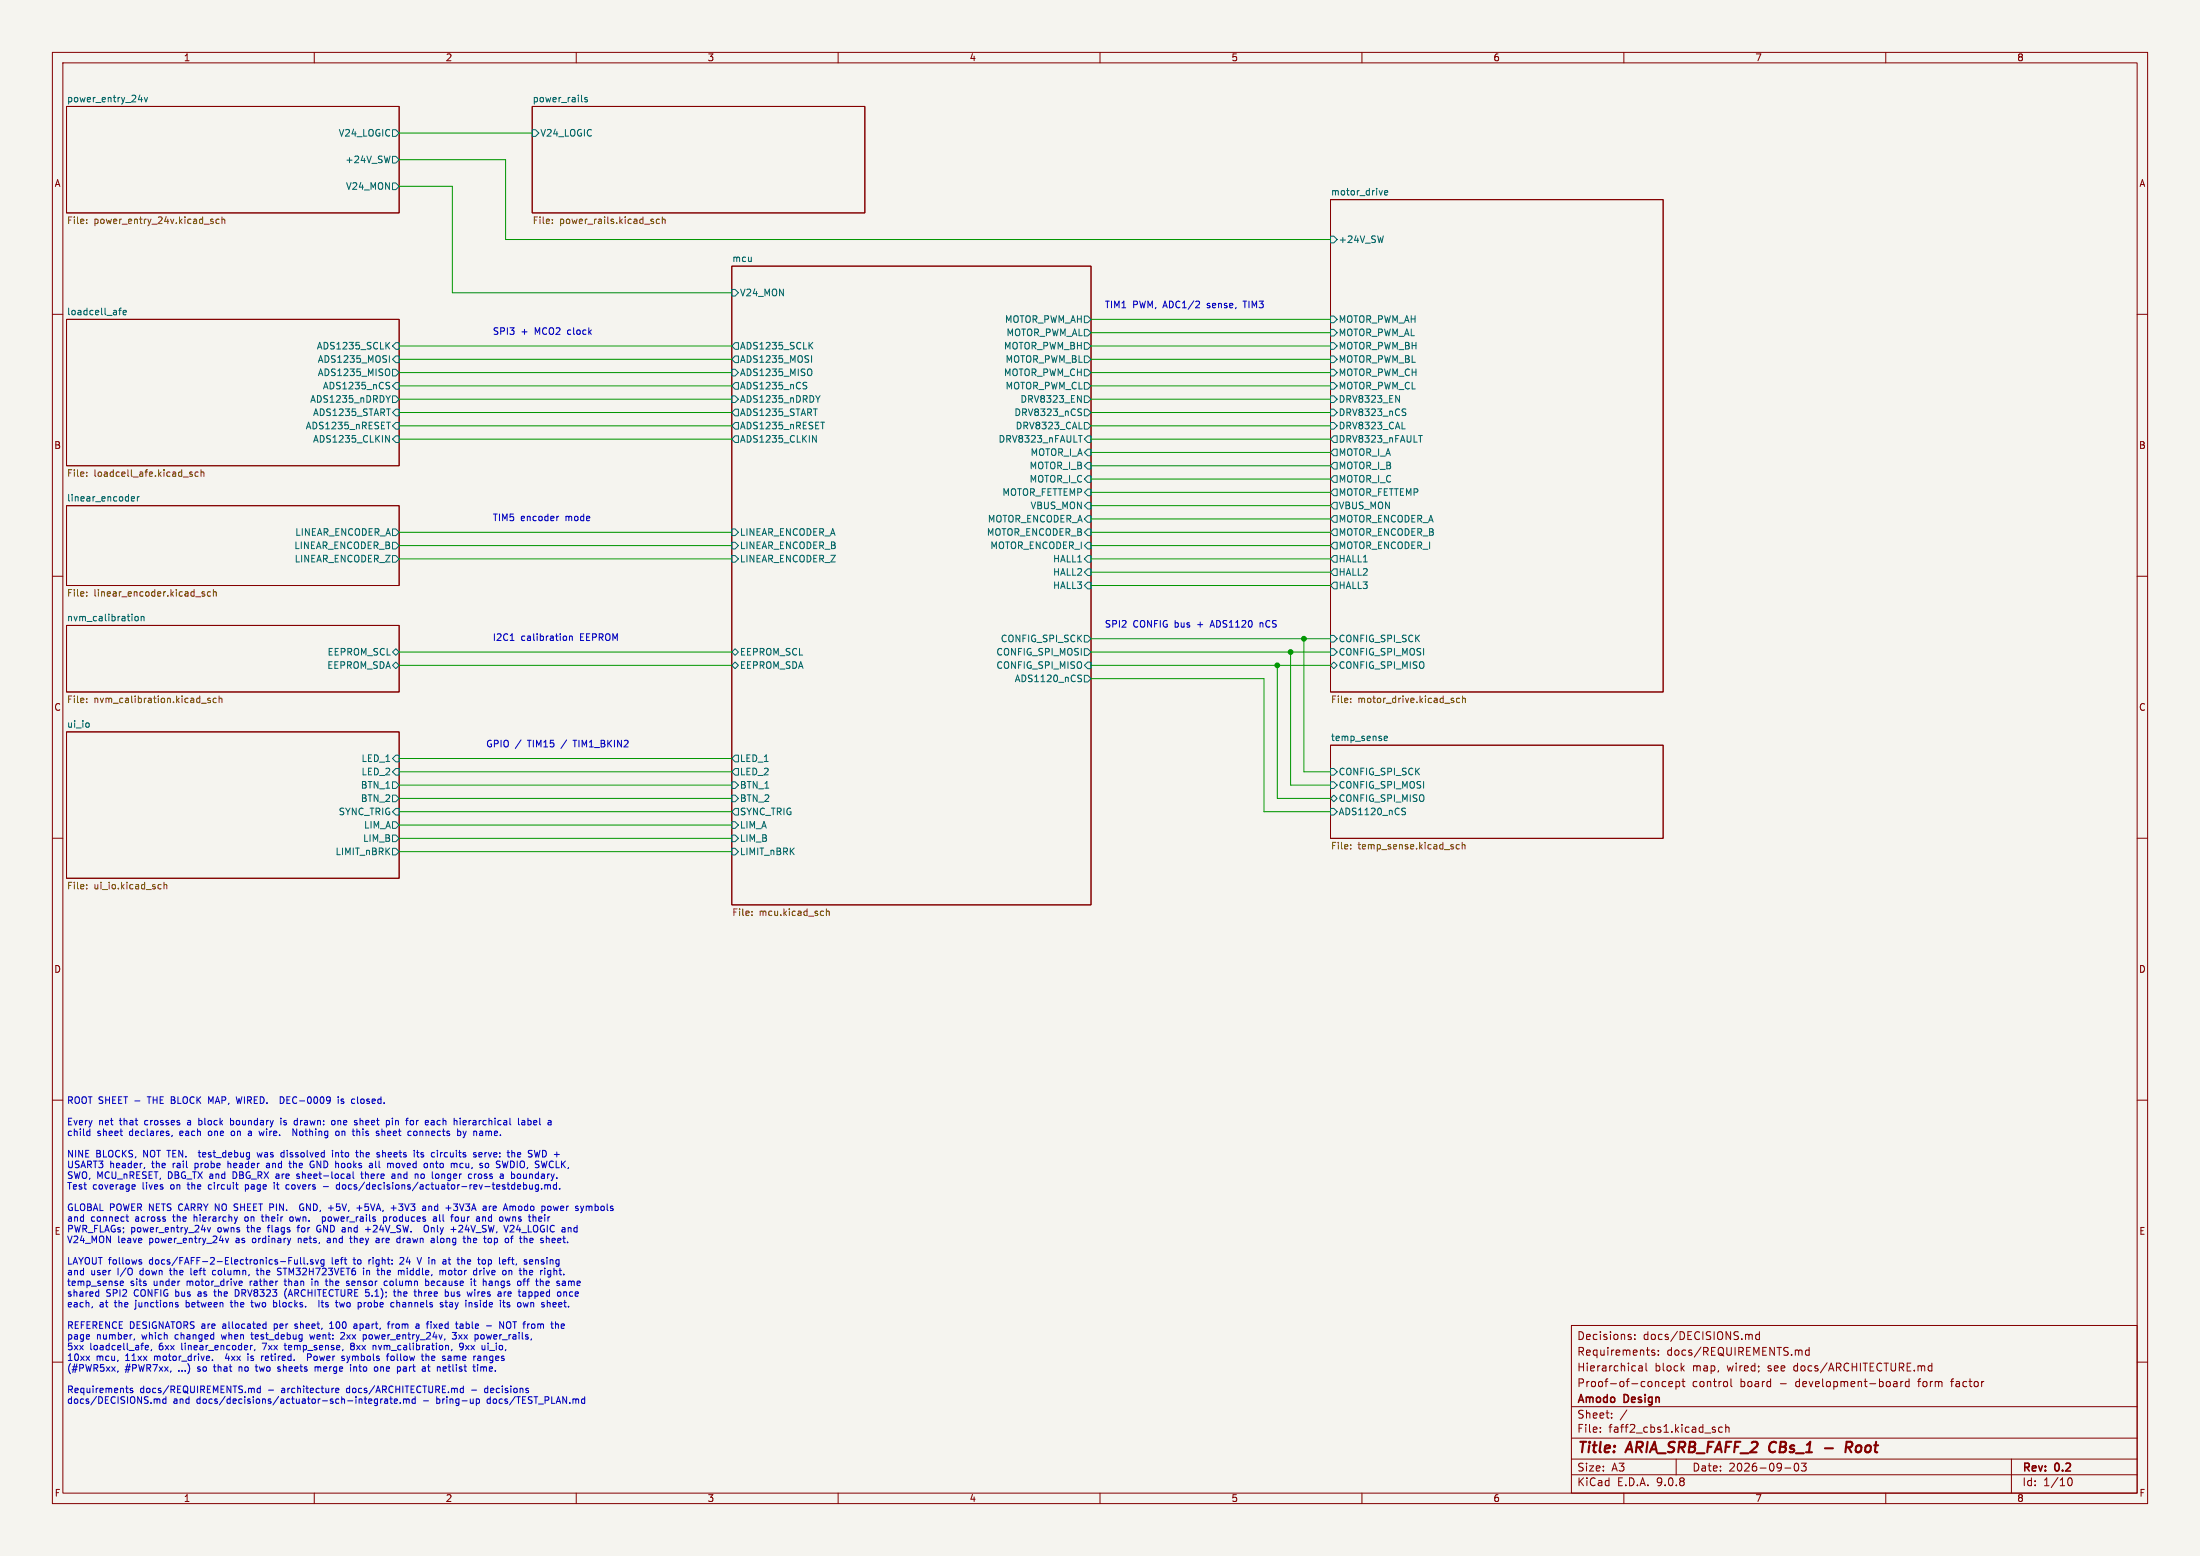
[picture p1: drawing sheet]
(kicad_sch
 (version 20250114)
 (generator "eeschema")
 (generator_version "9.0")
 (paper "A3")
 (title_block
  (title "ARIA_SRB_FAFF_2 CBs_1 - Root")
  (date "2026-09-03")
  (rev "0.2")
  (company "Amodo Design")
  (comment 1 "Proof-of-concept control board - development-board form factor")
  (comment 2 "Hierarchical block map, wired; see docs/ARCHITECTURE.md")
  (comment 3 "Requirements: docs/REQUIREMENTS.md")
  (comment 4 "Decisions: docs/DECISIONS.md"))
 (lib_symbols)
 (text "ROOT SHEET - THE BLOCK MAP, WIRED.  DEC-0009 is closed.\n\nEvery net that crosses a block boundary is drawn: one sheet pin for each hierarchical label a\nchild sheet declares, each one on a wire.  Nothing on this sheet connects by name.\n\nNINE BLOCKS, NOT TEN.  test_debug was dissolved into the sheets its circuits serve: the SWD +\nUSART3 header, the rail probe header and the GND hooks all moved onto mcu, so SWDIO, SWCLK,\nSWO, MCU_nRESET, DBG_TX and DBG_RX are sheet-local there and no longer cross a boundary.\nTest coverage lives on the circuit page it covers - docs/decisions/actuator-rev-testdebug.md.\n\nGLOBAL POWER NETS CARRY NO SHEET PIN.  GND, +5V, +5VA, +3V3 and +3V3A are Amodo power symbols\nand connect across the hierarchy on their own.  power_rails produces all four and owns their\nPWR_FLAGs; power_entry_24v owns the flags for GND and +24V_SW.  Only +24V_SW, V24_LOGIC and\nV24_MON leave power_entry_24v as ordinary nets, and they are drawn along the top of the sheet.\n\nLAYOUT follows docs/FAFF-2-Electronics-Full.svg left to right: 24 V in at the top left, sensing\nand user I/O down the left column, the STM32H723VET6 in the middle, motor drive on the right.\ntemp_sense sits under motor_drive rather than in the sensor column because it hangs off the same\nshared SPI2 CONFIG bus as the DRV8323 (ARCHITECTURE 5.1); the three bus wires are tapped once\neach, at the junctions between the two blocks.  Its two probe channels stay inside its own sheet.\n\nREFERENCE DESIGNATORS are allocated per sheet, 100 apart, from a fixed table - NOT from the\npage number, which changed when test_debug went: 2xx power_entry_24v, 3xx power_rails,\n5xx loadcell_afe, 6xx linear_encoder, 7xx temp_sense, 8xx nvm_calibration, 9xx ui_io,\n10xx mcu, 11xx motor_drive.  4xx is retired.  Power symbols follow the same ranges\n(#PWR5xx, #PWR7xx, ...) so that no two sheets merge into one part at netlist time.\n\nRequirements docs/REQUIREMENTS.md - architecture docs/ARCHITECTURE.md - decisions\ndocs/DECISIONS.md and docs/decisions/actuator-sch-integrate.md - bring-up docs/TEST_PLAN.md"
  (exclude_from_sim no)
  (at 12.7 209.55 0)
  (effects (font (size 1.27 1.27)) (justify left top)))
 (text "GPIO / TIM15 / TIM1_BKIN2"
  (exclude_from_sim no)
  (at 92.71 142.24 0)
  (effects (font (size 1.27 1.27)) (justify left)))
 (text "SPI3 + MCO2 clock"
  (exclude_from_sim no)
  (at 93.98 63.5 0)
  (effects (font (size 1.27 1.27)) (justify left)))
 (text "TIM5 encoder mode"
  (exclude_from_sim no)
  (at 93.98 99.06 0)
  (effects (font (size 1.27 1.27)) (justify left)))
 (text "SPI2 CONFIG bus + ADS1120 nCS"
  (exclude_from_sim no)
  (at 210.82 119.38 0)
  (effects (font (size 1.27 1.27)) (justify left)))
 (text "TIM1 PWM, ADC1/2 sense, TIM3"
  (exclude_from_sim no)
  (at 210.82 58.42 0)
  (effects (font (size 1.27 1.27)) (justify left)))
 (text "I2C1 calibration EEPROM"
  (exclude_from_sim no)
  (at 93.98 121.92 0)
  (effects (font (size 1.27 1.27)) (justify left)))
 (junction
  (at 248.92 121.92)
  (diameter 0)
  (color 0 0 0 0))
 (junction
  (at 243.84 127)
  (diameter 0)
  (color 0 0 0 0))
 (junction
  (at 246.38 124.46)
  (diameter 0)
  (color 0 0 0 0))
 (wire
  (pts (xy 76.2 101.6) (xy 139.7 101.6))
  (stroke (width 0) (type default)))
 (wire
  (pts (xy 76.2 154.94) (xy 139.7 154.94))
  (stroke (width 0) (type default)))
 (wire
  (pts (xy 208.28 93.98) (xy 254 93.98))
  (stroke (width 0) (type default)))
 (wire
  (pts (xy 76.2 66.04) (xy 139.7 66.04))
  (stroke (width 0) (type default)))
 (wire
  (pts (xy 76.2 83.82) (xy 139.7 83.82))
  (stroke (width 0) (type default)))
 (wire
  (pts (xy 241.3 154.94) (xy 254 154.94))
  (stroke (width 0) (type default)))
 (wire
  (pts (xy 208.28 104.14) (xy 254 104.14))
  (stroke (width 0) (type default)))
 (wire
  (pts (xy 208.28 109.22) (xy 254 109.22))
  (stroke (width 0) (type default)))
 (wire
  (pts (xy 208.28 68.58) (xy 254 68.58))
  (stroke (width 0) (type default)))
 (wire
  (pts (xy 76.2 152.4) (xy 139.7 152.4))
  (stroke (width 0) (type default)))
 (wire
  (pts (xy 96.52 30.48) (xy 96.52 45.72))
  (stroke (width 0) (type default)))
 (wire
  (pts (xy 246.38 124.46) (xy 246.38 149.86))
  (stroke (width 0) (type default)))
 (wire
  (pts (xy 208.28 111.76) (xy 254 111.76))
  (stroke (width 0) (type default)))
 (wire
  (pts (xy 86.36 35.56) (xy 86.36 55.88))
  (stroke (width 0) (type default)))
 (wire
  (pts (xy 76.2 157.48) (xy 139.7 157.48))
  (stroke (width 0) (type default)))
 (wire
  (pts (xy 248.92 147.32) (xy 254 147.32))
  (stroke (width 0) (type default)))
 (wire
  (pts (xy 208.28 121.92) (xy 248.92 121.92))
  (stroke (width 0) (type default)))
 (wire
  (pts (xy 208.28 81.28) (xy 254 81.28))
  (stroke (width 0) (type default)))
 (wire
  (pts (xy 248.92 121.92) (xy 248.92 147.32))
  (stroke (width 0) (type default)))
 (wire
  (pts (xy 208.28 101.6) (xy 254 101.6))
  (stroke (width 0) (type default)))
 (wire
  (pts (xy 76.2 127) (xy 139.7 127))
  (stroke (width 0) (type default)))
 (wire
  (pts (xy 208.28 99.06) (xy 254 99.06))
  (stroke (width 0) (type default)))
 (wire
  (pts (xy 208.28 66.04) (xy 254 66.04))
  (stroke (width 0) (type default)))
 (wire
  (pts (xy 208.28 71.12) (xy 254 71.12))
  (stroke (width 0) (type default)))
 (wire
  (pts (xy 76.2 73.66) (xy 139.7 73.66))
  (stroke (width 0) (type default)))
 (wire
  (pts (xy 76.2 124.46) (xy 139.7 124.46))
  (stroke (width 0) (type default)))
 (wire
  (pts (xy 76.2 147.32) (xy 139.7 147.32))
  (stroke (width 0) (type default)))
 (wire
  (pts (xy 208.28 83.82) (xy 254 83.82))
  (stroke (width 0) (type default)))
 (wire
  (pts (xy 208.28 106.68) (xy 254 106.68))
  (stroke (width 0) (type default)))
 (wire
  (pts (xy 86.36 55.88) (xy 139.7 55.88))
  (stroke (width 0) (type default)))
 (wire
  (pts (xy 76.2 106.68) (xy 139.7 106.68))
  (stroke (width 0) (type default)))
 (wire
  (pts (xy 246.38 149.86) (xy 254 149.86))
  (stroke (width 0) (type default)))
 (wire
  (pts (xy 76.2 104.14) (xy 139.7 104.14))
  (stroke (width 0) (type default)))
 (wire
  (pts (xy 76.2 144.78) (xy 139.7 144.78))
  (stroke (width 0) (type default)))
 (wire
  (pts (xy 208.28 60.96) (xy 254 60.96))
  (stroke (width 0) (type default)))
 (wire
  (pts (xy 208.28 63.5) (xy 254 63.5))
  (stroke (width 0) (type default)))
 (wire
  (pts (xy 208.28 86.36) (xy 254 86.36))
  (stroke (width 0) (type default)))
 (wire
  (pts (xy 76.2 81.28) (xy 139.7 81.28))
  (stroke (width 0) (type default)))
 (wire
  (pts (xy 243.84 127) (xy 254 127))
  (stroke (width 0) (type default)))
 (wire
  (pts (xy 208.28 88.9) (xy 254 88.9))
  (stroke (width 0) (type default)))
 (wire
  (pts (xy 208.28 127) (xy 243.84 127))
  (stroke (width 0) (type default)))
 (wire
  (pts (xy 208.28 129.54) (xy 241.3 129.54))
  (stroke (width 0) (type default)))
 (wire
  (pts (xy 76.2 76.2) (xy 139.7 76.2))
  (stroke (width 0) (type default)))
 (wire
  (pts (xy 76.2 25.4) (xy 101.6 25.4))
  (stroke (width 0) (type default)))
 (wire
  (pts (xy 76.2 30.48) (xy 96.52 30.48))
  (stroke (width 0) (type default)))
 (wire
  (pts (xy 96.52 45.72) (xy 254 45.72))
  (stroke (width 0) (type default)))
 (wire
  (pts (xy 76.2 35.56) (xy 86.36 35.56))
  (stroke (width 0) (type default)))
 (wire
  (pts (xy 76.2 71.12) (xy 139.7 71.12))
  (stroke (width 0) (type default)))
 (wire
  (pts (xy 76.2 162.56) (xy 139.7 162.56))
  (stroke (width 0) (type default)))
 (wire
  (pts (xy 208.28 96.52) (xy 254 96.52))
  (stroke (width 0) (type default)))
 (wire
  (pts (xy 248.92 121.92) (xy 254 121.92))
  (stroke (width 0) (type default)))
 (wire
  (pts (xy 76.2 68.58) (xy 139.7 68.58))
  (stroke (width 0) (type default)))
 (wire
  (pts (xy 208.28 91.44) (xy 254 91.44))
  (stroke (width 0) (type default)))
 (wire
  (pts (xy 76.2 78.74) (xy 139.7 78.74))
  (stroke (width 0) (type default)))
 (wire
  (pts (xy 76.2 149.86) (xy 139.7 149.86))
  (stroke (width 0) (type default)))
 (wire
  (pts (xy 208.28 76.2) (xy 254 76.2))
  (stroke (width 0) (type default)))
 (wire
  (pts (xy 76.2 160.02) (xy 139.7 160.02))
  (stroke (width 0) (type default)))
 (wire
  (pts (xy 208.28 78.74) (xy 254 78.74))
  (stroke (width 0) (type default)))
 (wire
  (pts (xy 246.38 124.46) (xy 254 124.46))
  (stroke (width 0) (type default)))
 (wire
  (pts (xy 208.28 73.66) (xy 254 73.66))
  (stroke (width 0) (type default)))
 (wire
  (pts (xy 243.84 152.4) (xy 254 152.4))
  (stroke (width 0) (type default)))
 (wire
  (pts (xy 241.3 129.54) (xy 241.3 154.94))
  (stroke (width 0) (type default)))
 (wire
  (pts (xy 208.28 124.46) (xy 246.38 124.46))
  (stroke (width 0) (type default)))
 (wire
  (pts (xy 243.84 127) (xy 243.84 152.4))
  (stroke (width 0) (type default)))
 (sheet
  (at 139.7 50.8)
  (size 68.58 121.92)
  (exclude_from_sim no)
  (in_bom yes)
  (on_board yes)
  (dnp no)
  (fields_autoplaced yes)
  (stroke (width 0.1524) (type solid))
  (fill (color 0 0 0 0.0000))
  (property "Sheetname" "mcu" (at 139.7 50.0882 0) (effects (font (size 1.27 1.27)) (justify left bottom)))
  (property "Sheetfile" "mcu.kicad_sch" (at 139.7 173.432 0) (effects (font (size 1.27 1.27)) (justify left top)))
  (pin "V24_MON" input (at 139.7 55.88 180) (effects (font (size 1.27 1.27)) (justify left)))
  (pin "ADS1235_SCLK" output (at 139.7 66.04 180) (effects (font (size 1.27 1.27)) (justify left)))
  (pin "ADS1235_MOSI" output (at 139.7 68.58 180) (effects (font (size 1.27 1.27)) (justify left)))
  (pin "ADS1235_MISO" input (at 139.7 71.12 180) (effects (font (size 1.27 1.27)) (justify left)))
  (pin "ADS1235_nCS" output (at 139.7 73.66 180) (effects (font (size 1.27 1.27)) (justify left)))
  (pin "ADS1235_nDRDY" input (at 139.7 76.2 180) (effects (font (size 1.27 1.27)) (justify left)))
  (pin "ADS1235_START" output (at 139.7 78.74 180) (effects (font (size 1.27 1.27)) (justify left)))
  (pin "ADS1235_nRESET" output (at 139.7 81.28 180) (effects (font (size 1.27 1.27)) (justify left)))
  (pin "ADS1235_CLKIN" output (at 139.7 83.82 180) (effects (font (size 1.27 1.27)) (justify left)))
  (pin "LINEAR_ENCODER_A" input (at 139.7 101.6 180) (effects (font (size 1.27 1.27)) (justify left)))
  (pin "LINEAR_ENCODER_B" input (at 139.7 104.14 180) (effects (font (size 1.27 1.27)) (justify left)))
  (pin "LINEAR_ENCODER_Z" input (at 139.7 106.68 180) (effects (font (size 1.27 1.27)) (justify left)))
  (pin "EEPROM_SCL" bidirectional (at 139.7 124.46 180) (effects (font (size 1.27 1.27)) (justify left)))
  (pin "EEPROM_SDA" bidirectional (at 139.7 127 180) (effects (font (size 1.27 1.27)) (justify left)))
  (pin "LED_1" output (at 139.7 144.78 180) (effects (font (size 1.27 1.27)) (justify left)))
  (pin "LED_2" output (at 139.7 147.32 180) (effects (font (size 1.27 1.27)) (justify left)))
  (pin "BTN_1" input (at 139.7 149.86 180) (effects (font (size 1.27 1.27)) (justify left)))
  (pin "BTN_2" input (at 139.7 152.4 180) (effects (font (size 1.27 1.27)) (justify left)))
  (pin "SYNC_TRIG" output (at 139.7 154.94 180) (effects (font (size 1.27 1.27)) (justify left)))
  (pin "LIM_A" input (at 139.7 157.48 180) (effects (font (size 1.27 1.27)) (justify left)))
  (pin "LIM_B" input (at 139.7 160.02 180) (effects (font (size 1.27 1.27)) (justify left)))
  (pin "LIMIT_nBRK" input (at 139.7 162.56 180) (effects (font (size 1.27 1.27)) (justify left)))
  (pin "MOTOR_PWM_AH" output (at 208.28 60.96 0) (effects (font (size 1.27 1.27)) (justify right)))
  (pin "MOTOR_PWM_AL" output (at 208.28 63.5 0) (effects (font (size 1.27 1.27)) (justify right)))
  (pin "MOTOR_PWM_BH" output (at 208.28 66.04 0) (effects (font (size 1.27 1.27)) (justify right)))
  (pin "MOTOR_PWM_BL" output (at 208.28 68.58 0) (effects (font (size 1.27 1.27)) (justify right)))
  (pin "MOTOR_PWM_CH" output (at 208.28 71.12 0) (effects (font (size 1.27 1.27)) (justify right)))
  (pin "MOTOR_PWM_CL" output (at 208.28 73.66 0) (effects (font (size 1.27 1.27)) (justify right)))
  (pin "DRV8323_EN" output (at 208.28 76.2 0) (effects (font (size 1.27 1.27)) (justify right)))
  (pin "DRV8323_nCS" output (at 208.28 78.74 0) (effects (font (size 1.27 1.27)) (justify right)))
  (pin "DRV8323_CAL" output (at 208.28 81.28 0) (effects (font (size 1.27 1.27)) (justify right)))
  (pin "DRV8323_nFAULT" input (at 208.28 83.82 0) (effects (font (size 1.27 1.27)) (justify right)))
  (pin "MOTOR_I_A" input (at 208.28 86.36 0) (effects (font (size 1.27 1.27)) (justify right)))
  (pin "MOTOR_I_B" input (at 208.28 88.9 0) (effects (font (size 1.27 1.27)) (justify right)))
  (pin "MOTOR_I_C" input (at 208.28 91.44 0) (effects (font (size 1.27 1.27)) (justify right)))
  (pin "MOTOR_FETTEMP" input (at 208.28 93.98 0) (effects (font (size 1.27 1.27)) (justify right)))
  (pin "VBUS_MON" input (at 208.28 96.52 0) (effects (font (size 1.27 1.27)) (justify right)))
  (pin "MOTOR_ENCODER_A" input (at 208.28 99.06 0) (effects (font (size 1.27 1.27)) (justify right)))
  (pin "MOTOR_ENCODER_B" input (at 208.28 101.6 0) (effects (font (size 1.27 1.27)) (justify right)))
  (pin "MOTOR_ENCODER_I" input (at 208.28 104.14 0) (effects (font (size 1.27 1.27)) (justify right)))
  (pin "HALL1" input (at 208.28 106.68 0) (effects (font (size 1.27 1.27)) (justify right)))
  (pin "HALL2" input (at 208.28 109.22 0) (effects (font (size 1.27 1.27)) (justify right)))
  (pin "HALL3" input (at 208.28 111.76 0) (effects (font (size 1.27 1.27)) (justify right)))
  (pin "CONFIG_SPI_SCK" output (at 208.28 121.92 0) (effects (font (size 1.27 1.27)) (justify right)))
  (pin "CONFIG_SPI_MOSI" output (at 208.28 124.46 0) (effects (font (size 1.27 1.27)) (justify right)))
  (pin "CONFIG_SPI_MISO" input (at 208.28 127 0) (effects (font (size 1.27 1.27)) (justify right)))
  (pin "ADS1120_nCS" output (at 208.28 129.54 0) (effects (font (size 1.27 1.27)) (justify right))))
 (sheet
  (at 254 38.1)
  (size 63.5 93.98)
  (exclude_from_sim no)
  (in_bom yes)
  (on_board yes)
  (dnp no)
  (fields_autoplaced yes)
  (stroke (width 0.1524) (type solid))
  (fill (color 0 0 0 0.0000))
  (property "Sheetname" "motor_drive" (at 254 37.3882 0) (effects (font (size 1.27 1.27)) (justify left bottom)))
  (property "Sheetfile" "motor_drive.kicad_sch" (at 254 132.792 0) (effects (font (size 1.27 1.27)) (justify left top)))
  (pin "+24V_SW" input (at 254 45.72 180) (effects (font (size 1.27 1.27)) (justify left)))
  (pin "MOTOR_PWM_AH" input (at 254 60.96 180) (effects (font (size 1.27 1.27)) (justify left)))
  (pin "MOTOR_PWM_AL" input (at 254 63.5 180) (effects (font (size 1.27 1.27)) (justify left)))
  (pin "MOTOR_PWM_BH" input (at 254 66.04 180) (effects (font (size 1.27 1.27)) (justify left)))
  (pin "MOTOR_PWM_BL" input (at 254 68.58 180) (effects (font (size 1.27 1.27)) (justify left)))
  (pin "MOTOR_PWM_CH" input (at 254 71.12 180) (effects (font (size 1.27 1.27)) (justify left)))
  (pin "MOTOR_PWM_CL" input (at 254 73.66 180) (effects (font (size 1.27 1.27)) (justify left)))
  (pin "DRV8323_EN" input (at 254 76.2 180) (effects (font (size 1.27 1.27)) (justify left)))
  (pin "DRV8323_nCS" input (at 254 78.74 180) (effects (font (size 1.27 1.27)) (justify left)))
  (pin "DRV8323_CAL" input (at 254 81.28 180) (effects (font (size 1.27 1.27)) (justify left)))
  (pin "DRV8323_nFAULT" output (at 254 83.82 180) (effects (font (size 1.27 1.27)) (justify left)))
  (pin "MOTOR_I_A" output (at 254 86.36 180) (effects (font (size 1.27 1.27)) (justify left)))
  (pin "MOTOR_I_B" output (at 254 88.9 180) (effects (font (size 1.27 1.27)) (justify left)))
  (pin "MOTOR_I_C" output (at 254 91.44 180) (effects (font (size 1.27 1.27)) (justify left)))
  (pin "MOTOR_FETTEMP" output (at 254 93.98 180) (effects (font (size 1.27 1.27)) (justify left)))
  (pin "VBUS_MON" output (at 254 96.52 180) (effects (font (size 1.27 1.27)) (justify left)))
  (pin "MOTOR_ENCODER_A" output (at 254 99.06 180) (effects (font (size 1.27 1.27)) (justify left)))
  (pin "MOTOR_ENCODER_B" output (at 254 101.6 180) (effects (font (size 1.27 1.27)) (justify left)))
  (pin "MOTOR_ENCODER_I" output (at 254 104.14 180) (effects (font (size 1.27 1.27)) (justify left)))
  (pin "HALL1" output (at 254 106.68 180) (effects (font (size 1.27 1.27)) (justify left)))
  (pin "HALL2" output (at 254 109.22 180) (effects (font (size 1.27 1.27)) (justify left)))
  (pin "HALL3" output (at 254 111.76 180) (effects (font (size 1.27 1.27)) (justify left)))
  (pin "CONFIG_SPI_SCK" input (at 254 121.92 180) (effects (font (size 1.27 1.27)) (justify left)))
  (pin "CONFIG_SPI_MOSI" input (at 254 124.46 180) (effects (font (size 1.27 1.27)) (justify left)))
  (pin "CONFIG_SPI_MISO" tri_state (at 254 127 180) (effects (font (size 1.27 1.27)) (justify left))))
 (sheet
  (at 12.7 139.7)
  (size 63.5 27.94)
  (exclude_from_sim no)
  (in_bom yes)
  (on_board yes)
  (dnp no)
  (fields_autoplaced yes)
  (stroke (width 0.1524) (type solid))
  (fill (color 0 0 0 0.0000))
  (property "Sheetname" "ui_io" (at 12.7 138.988 0) (effects (font (size 1.27 1.27)) (justify left bottom)))
  (property "Sheetfile" "ui_io.kicad_sch" (at 12.7 168.352 0) (effects (font (size 1.27 1.27)) (justify left top)))
  (pin "LED_1" input (at 76.2 144.78 0) (effects (font (size 1.27 1.27)) (justify right)))
  (pin "LED_2" input (at 76.2 147.32 0) (effects (font (size 1.27 1.27)) (justify right)))
  (pin "BTN_1" output (at 76.2 149.86 0) (effects (font (size 1.27 1.27)) (justify right)))
  (pin "BTN_2" output (at 76.2 152.4 0) (effects (font (size 1.27 1.27)) (justify right)))
  (pin "SYNC_TRIG" input (at 76.2 154.94 0) (effects (font (size 1.27 1.27)) (justify right)))
  (pin "LIM_A" output (at 76.2 157.48 0) (effects (font (size 1.27 1.27)) (justify right)))
  (pin "LIM_B" output (at 76.2 160.02 0) (effects (font (size 1.27 1.27)) (justify right)))
  (pin "LIMIT_nBRK" output (at 76.2 162.56 0) (effects (font (size 1.27 1.27)) (justify right))))
 (sheet
  (at 254 142.24)
  (size 63.5 17.78)
  (exclude_from_sim no)
  (in_bom yes)
  (on_board yes)
  (dnp no)
  (fields_autoplaced yes)
  (stroke (width 0.1524) (type solid))
  (fill (color 0 0 0 0.0000))
  (property "Sheetname" "temp_sense" (at 254 141.528 0) (effects (font (size 1.27 1.27)) (justify left bottom)))
  (property "Sheetfile" "temp_sense.kicad_sch" (at 254 160.732 0) (effects (font (size 1.27 1.27)) (justify left top)))
  (pin "CONFIG_SPI_SCK" input (at 254 147.32 180) (effects (font (size 1.27 1.27)) (justify left)))
  (pin "CONFIG_SPI_MOSI" input (at 254 149.86 180) (effects (font (size 1.27 1.27)) (justify left)))
  (pin "CONFIG_SPI_MISO" tri_state (at 254 152.4 180) (effects (font (size 1.27 1.27)) (justify left)))
  (pin "ADS1120_nCS" input (at 254 154.94 180) (effects (font (size 1.27 1.27)) (justify left))))
 (sheet
  (at 12.7 20.32)
  (size 63.5 20.32)
  (exclude_from_sim no)
  (in_bom yes)
  (on_board yes)
  (dnp no)
  (fields_autoplaced yes)
  (stroke (width 0.1524) (type solid))
  (fill (color 0 0 0 0.0000))
  (property "Sheetname" "power_entry_24v" (at 12.7 19.6082 0) (effects (font (size 1.27 1.27)) (justify left bottom)))
  (property "Sheetfile" "power_entry_24v.kicad_sch" (at 12.7 41.3518 0) (effects (font (size 1.27 1.27)) (justify left top)))
  (pin "V24_LOGIC" output (at 76.2 25.4 0) (effects (font (size 1.27 1.27)) (justify right)))
  (pin "+24V_SW" output (at 76.2 30.48 0) (effects (font (size 1.27 1.27)) (justify right)))
  (pin "V24_MON" output (at 76.2 35.56 0) (effects (font (size 1.27 1.27)) (justify right))))
 (sheet
  (at 12.7 96.52)
  (size 63.5 15.24)
  (exclude_from_sim no)
  (in_bom yes)
  (on_board yes)
  (dnp no)
  (fields_autoplaced yes)
  (stroke (width 0.1524) (type solid))
  (fill (color 0 0 0 0.0000))
  (property "Sheetname" "linear_encoder" (at 12.7 95.8082 0) (effects (font (size 1.27 1.27)) (justify left bottom)))
  (property "Sheetfile" "linear_encoder.kicad_sch" (at 12.7 112.472 0) (effects (font (size 1.27 1.27)) (justify left top)))
  (pin "LINEAR_ENCODER_A" output (at 76.2 101.6 0) (effects (font (size 1.27 1.27)) (justify right)))
  (pin "LINEAR_ENCODER_B" output (at 76.2 104.14 0) (effects (font (size 1.27 1.27)) (justify right)))
  (pin "LINEAR_ENCODER_Z" output (at 76.2 106.68 0) (effects (font (size 1.27 1.27)) (justify right))))
 (sheet
  (at 12.7 60.96)
  (size 63.5 27.94)
  (exclude_from_sim no)
  (in_bom yes)
  (on_board yes)
  (dnp no)
  (fields_autoplaced yes)
  (stroke (width 0.1524) (type solid))
  (fill (color 0 0 0 0.0000))
  (property "Sheetname" "loadcell_afe" (at 12.7 60.2482 0) (effects (font (size 1.27 1.27)) (justify left bottom)))
  (property "Sheetfile" "loadcell_afe.kicad_sch" (at 12.7 89.6118 0) (effects (font (size 1.27 1.27)) (justify left top)))
  (pin "ADS1235_SCLK" input (at 76.2 66.04 0) (effects (font (size 1.27 1.27)) (justify right)))
  (pin "ADS1235_MOSI" input (at 76.2 68.58 0) (effects (font (size 1.27 1.27)) (justify right)))
  (pin "ADS1235_MISO" output (at 76.2 71.12 0) (effects (font (size 1.27 1.27)) (justify right)))
  (pin "ADS1235_nCS" input (at 76.2 73.66 0) (effects (font (size 1.27 1.27)) (justify right)))
  (pin "ADS1235_nDRDY" output (at 76.2 76.2 0) (effects (font (size 1.27 1.27)) (justify right)))
  (pin "ADS1235_START" input (at 76.2 78.74 0) (effects (font (size 1.27 1.27)) (justify right)))
  (pin "ADS1235_nRESET" input (at 76.2 81.28 0) (effects (font (size 1.27 1.27)) (justify right)))
  (pin "ADS1235_CLKIN" input (at 76.2 83.82 0) (effects (font (size 1.27 1.27)) (justify right))))
 (sheet
  (at 12.7 119.38)
  (size 63.5 12.7)
  (exclude_from_sim no)
  (in_bom yes)
  (on_board yes)
  (dnp no)
  (fields_autoplaced yes)
  (stroke (width 0.1524) (type solid))
  (fill (color 0 0 0 0.0000))
  (property "Sheetname" "nvm_calibration" (at 12.7 118.668 0) (effects (font (size 1.27 1.27)) (justify left bottom)))
  (property "Sheetfile" "nvm_calibration.kicad_sch" (at 12.7 132.792 0) (effects (font (size 1.27 1.27)) (justify left top)))
  (pin "EEPROM_SCL" bidirectional (at 76.2 124.46 0) (effects (font (size 1.27 1.27)) (justify right)))
  (pin "EEPROM_SDA" bidirectional (at 76.2 127 0) (effects (font (size 1.27 1.27)) (justify right))))
 (sheet
  (at 101.6 20.32)
  (size 63.5 20.32)
  (exclude_from_sim no)
  (in_bom yes)
  (on_board yes)
  (dnp no)
  (fields_autoplaced yes)
  (stroke (width 0.1524) (type solid))
  (fill (color 0 0 0 0.0000))
  (property "Sheetname" "power_rails" (at 101.6 19.6082 0) (effects (font (size 1.27 1.27)) (justify left bottom)))
  (property "Sheetfile" "power_rails.kicad_sch" (at 101.6 41.3518 0) (effects (font (size 1.27 1.27)) (justify left top)))
  (pin "V24_LOGIC" input (at 101.6 25.4 180) (effects (font (size 1.27 1.27)) (justify left))))
 (sheet_instances
  (path ""
   (page "1")))
 (embedded_fonts no))
